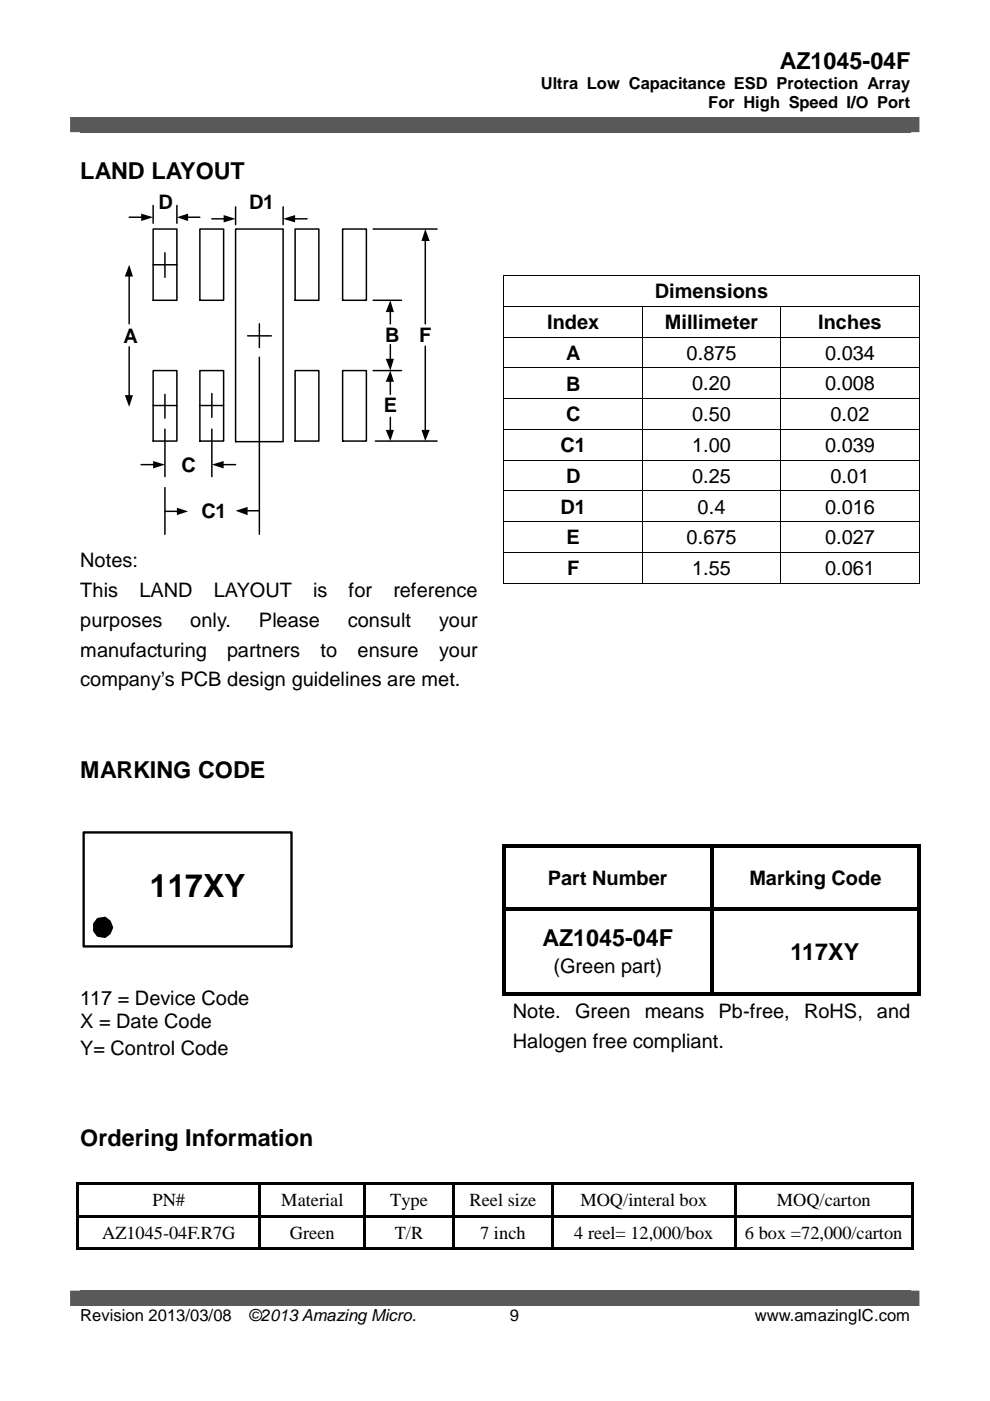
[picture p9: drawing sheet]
<svg xmlns="http://www.w3.org/2000/svg" width="210mm" height="297mm" viewBox="0 0 210 297" stroke-linecap="round" stroke-linejoin="round" font-family="sans-serif">
<g fill="#595959">
<path d="M14.9 24.8h180v3.2h-180z"/>
<path d="M17 24.8h176v3.2h-176z"/>
<path d="M14.9 273.6h180v3.3h-180z"/>
<path d="M17 273.6h176v3.3h-176z"/>
</g>
<g fill="none" stroke="#000" stroke-width=".31">
<path d="M27.4 58.3v10.4M27.4 46.1h2.7M32.5 48.6h5v15.1h-5zM32.5 56.1h5M32.5 43.6v3.7M35 53.6v5.2M37.5 43.6v3.7M39.7 46.1h2.7M42.4 48.6h5v15.1h-5zM44.9 46.4h2.9M50 48.6h10v45h-10zM50 43.9v3.7"/>
<path d="M60 43.9v3.7M62.4 46.4h2.7M62.6 48.6h5v15.1h-5zM72.6 48.6h5.1v15.1h-5.1zM79.1 48.6h13.6M90.2 50.9v17.8M27.4 73.5v10.6M32.5 78.6h5v14.9h-5zM42.4 78.6h5v14.9h-5zM52.5 71.2h5M55 68.7v5M55 75.7v37.6"/>
<path d="M62.6 78.6h5v14.9h-5zM72.6 78.6h5.1v14.9h-5.1zM79.1 63.7h6M79.1 78.6h6M82.8 65.9v2.8M82.8 73.1v3.1M90.2 73.4v17.9M29.9 98.5h2.7M32.5 86h5M35 83.6v5M35 91v10M42.4 86h5"/>
<path d="M44.9 83.4v5.1M44.9 91v10M47.3 98.5h2.7M79.6 93.5h13.1M82.8 80.8v2.8M82.8 88.5v2.8M35 103.4v9.9M35 108.4h2.7M52.3 108.3h2.7"/>
</g>
<g fill="#000">
<path d="M27.4 56.1l.8 2.5h-1.7zM29.9 45.3l2.6 .8-2.6 .8zM37.5 46.1l2.4-.8v1.6zM47.4 45.6l2.6 .8-2.6 .8zM60 46.4l2.6-.8v1.6zM90.2 48.6l.9 2.5h-1.7zM82.8 63.7l.7 2.5h-1.7zM81.8 76.1h1.7l-.7 2.5zM26.5 83.8h1.7l-.8 2.5zM32.5 97.7l2.5 .8-2.5 .8zM44.9 98.5l2.5-.8v1.6zM82.8 78.6l.7 2.3h-1.7z"/>
<path d="M81.8 91.1h1.7l-.7 2.4zM89.4 91.1h1.7l-.9 2.4zM37.5 107.7l2.4 .7-2.4 .8zM50 108.3l2.5-.8v1.7z"/>
<path d="M20.7 194.9l1.6-.3 .9 .8 .5 1.2-.5 1.3-.9 .7-1.6-.2-.7-1v-1.5z" fill-rule="evenodd"/>
</g>
<g fill="#000">
<path d="M106.8 58.3h.1v.2h-.1zM194.8 58.3h.2v.2h-.2zM106.8 64.9h.1v.1h-.1zM106.8 71.4h.1v.1h-.1zM106.8 77.9h.1v.2h-.1zM136.1 64.9h.2v.1h-.2zM136.1 71.4h.2v.1h-.2zM136.1 77.9h.2v.2h-.2zM165.5 64.9h.2v.1h-.2zM165.5 71.4h.2v.1h-.2zM165.5 77.9h.2v.2h-.2zM194.8 64.9h.2v.1h-.2z"/>
<path d="M194.8 71.4h.2v.1h-.2zM194.8 77.9h.2v.2h-.2zM106.8 84.4h.1v.2h-.1zM106.8 90.9h.1v.2h-.1zM106.8 97.5h.1v.1h-.1zM136.1 84.4h.2v.2h-.2zM136.1 90.9h.2v.2h-.2zM136.1 97.5h.2v.1h-.2zM165.5 84.4h.2v.2h-.2zM165.5 90.9h.2v.2h-.2zM165.5 97.5h.2v.1h-.2zM194.8 84.4h.2v.2h-.2z"/>
<path d="M194.8 90.9h.2v.2h-.2zM194.8 97.5h.2v.1h-.2zM106.8 104h.1v.2h-.1zM106.8 110.5h.1v.2h-.1zM106.8 117.1h.1v.1h-.1zM136.1 104h.2v.2h-.2zM136.1 110.5h.2v.2h-.2zM136.1 117.1h.2v.1h-.2zM165.5 104h.2v.2h-.2zM165.5 110.5h.2v.2h-.2zM165.5 117.1h.2v.1h-.2zM194.8 104h.2v.2h-.2z"/>
<path d="M194.8 110.5h.2v.2h-.2zM194.8 117.1h.2v.1h-.2zM106.8 123.6h.1v.1h-.1zM136.1 123.6h.2v.1h-.2zM165.5 123.6h.2v.1h-.2zM194.8 123.6h.2v.1h-.2zM106.5 178.9h.7v.8h-.7zM107.2 178.9h43.3v.8h-43.3zM150.5 179.7h.8zM150.5 178.9h.8v.8h-.8zM151.3 178.9h43.2v.8h-43.2zM194.5 178.9h.8v.8h-.8z"/>
<path d="M106.5 179.7h.7v12.7h-.7zM106.5 192.4h.7v.9h-.7zM107.2 192.4h43.3v.8h-43.3zM150.5 179.7h.8v12.7h-.8zM150.5 192.4h.8v.9h-.8zM151.3 192.4h43.2v.8h-43.2zM194.5 179.7h.8v12.7h-.8zM194.5 192.4h.8v.9h-.8zM106.5 193.3h.7v17h-.7zM106.5 210.3h.7v.7h-.7zM107.2 210.3h43.3v.7h-43.3zM150.5 193.3h.8v17h-.8z"/>
<path d="M150.5 210.3h.8v.7h-.8zM151.3 210.3h43.2v.7h-43.2zM194.5 193.3h.8v17h-.8zM194.5 210.3h.8v.7h-.8zM16.3 250.7h.5v.5h-.5zM16.3 251.2h.5v6.4h-.5zM16.3 257.6h.5v.5h-.5zM16.8 250.7h38.1v.5h-38.1zM16.8 257.6h38.1v.5h-38.1zM54.9 251.2h.5zM54.9 250.7h.5v.5h-.5zM54.9 251.2h.5v6.4h-.5z"/>
<path d="M54.9 257.6h.5v.5h-.5zM55.4 250.7h21.7v.5h-21.7zM55.4 257.6h21.7v.5h-21.7zM77.1 251.2h.5zM77.1 250.7h.5v.5h-.5zM77.1 251.2h.5v6.4h-.5zM77.1 257.6h.5v.5h-.5zM77.6 250.7h18.2v.5h-18.2zM77.6 257.6h18.2v.5h-18.2zM95.8 251.2h.6zM95.8 250.7h.6v.5h-.6zM95.8 251.2h.6v6.4h-.6z"/>
<path d="M95.8 257.6h.6v.5h-.6zM96.4 250.7h20.6v.5h-20.6zM96.4 257.6h20.6v.5h-20.6zM117 251.2h.5zM117 250.7h.5v.5h-.5zM117 251.2h.5v6.4h-.5zM117 257.6h.5v.5h-.5zM117.5 250.7h38.1v.5h-38.1zM117.5 257.6h38.1v.5h-38.1zM155.6 251.2h.5zM155.6 250.7h.5v.5h-.5zM155.6 251.2h.5v6.4h-.5z"/>
<path d="M155.6 257.6h.5v.5h-.5zM156.1 250.7h37.2v.5h-37.2zM156.1 257.6h37.2v.5h-37.2zM193.3 250.7h.5v.5h-.5zM193.3 251.2h.5v6.4h-.5zM193.3 257.6h.5v.5h-.5zM16.3 258.1h.5v6.4h-.5zM16.3 264.5h.5v.5h-.5zM16.8 264.5h38.1v.5h-38.1zM54.9 258.1h.5v6.4h-.5zM54.9 264.5h.5v.5h-.5zM55.4 264.5h21.7v.5h-21.7z"/>
<path d="M77.1 258.1h.5v6.4h-.5zM77.1 264.5h.5v.5h-.5zM77.6 264.5h18.2v.5h-18.2zM95.8 258.1h.6v6.4h-.6zM95.8 264.5h.6v.5h-.6zM96.4 264.5h20.6v.5h-20.6zM117 258.1h.5v6.4h-.5zM117 264.5h.5v.5h-.5zM117.5 264.5h38.1v.5h-38.1zM155.6 258.1h.5v6.4h-.5zM155.6 264.5h.5v.5h-.5zM156.1 264.5h37.2v.5h-37.2z"/>
<path d="M193.3 258.1h.5v6.4h-.5zM193.3 264.5h.5v.5h-.5z"/>
</g>
<g fill="none" stroke="#000" stroke-width=".21">
<path d="M106.8 58.5v6.4M106.9 58.4h87.9M194.9 58.5v6.4M106.8 65v6.4M106.8 71.5v6.4M106.8 78.1v6.3M106.9 64.9h29.2M106.9 71.5h29.2M106.9 78h29.2M136.2 65v6.4M136.2 71.5v6.4M136.2 78.1v6.3"/>
<path d="M136.3 64.9h29.2M136.3 71.5h29.2M136.3 78h29.2M165.6 65v6.4M165.6 71.5v6.4M165.6 78.1v6.3M165.7 64.9h29.1M165.7 71.5h29.1M165.7 78h29.1M194.9 65v6.4M194.9 71.5v6.4M194.9 78.1v6.3"/>
<path d="M106.8 84.6v6.3M106.8 91.1v6.4M106.8 97.6v6.4M106.9 84.5h29.2M106.9 91h29.2M106.9 97.5h29.2M136.2 84.6v6.3M136.2 91.1v6.4M136.2 97.6v6.4M136.3 84.5h29.2M136.3 91h29.2M136.3 97.5h29.2"/>
<path d="M165.6 84.6v6.3M165.6 91.1v6.4M165.6 97.6v6.4M165.7 84.5h29.1M165.7 91h29.1M165.7 97.5h29.1M194.9 84.6v6.3M194.9 91.1v6.4M194.9 97.6v6.4M106.8 104.2v6.3M106.8 110.7v6.4M106.8 117.2v6.4"/>
<path d="M106.9 104.1h29.2M106.9 110.6h29.2M106.9 117.1h29.2M136.2 104.2v6.3M136.2 110.7v6.4M136.2 117.2v6.4M136.3 104.1h29.2M136.3 110.6h29.2M136.3 117.1h29.2M165.6 104.2v6.3M165.6 110.7v6.4M165.6 117.2v6.4"/>
<path d="M165.7 104.1h29.1M165.7 110.6h29.1M165.7 117.1h29.1M194.9 104.2v6.3M194.9 110.7v6.4M194.9 117.2v6.4M106.9 123.7h29.2M136.3 123.7h29.2M165.7 123.7h29.1"/>
</g>
<path d="M17.7 176.5h44.1v24.2h-44.1zM20.7 194.9l1.6-.3 .9 .8 .5 1.2-.5 1.3-.9 .7-1.6-.2-.7-1v-1.5z" fill="none" stroke="#000" stroke-width=".5"/>
<text font-size="6.8" x="31.8" y="190.1">117XY</text>
<g font-size="5">
<text x="165.4" y="14.6">AZ1045-04F</text>
<text x="17" y="37.9">LAND LAYOUT</text>
<text x="17" y="164.9">MARKING CODE</text>
<text x="115" y="200.6">AZ1045-04F</text>
<text x="167.6" y="203.5">117XY</text>
<text x="17" y="243">Ordering Information</text>
</g>
<g font-size="4.2">
<text x="33.6" y="44.4">D</text>
<text x="52.8" y="44.4">D1</text>
<text x="138.9" y="63.2">Dimensions</text>
<text x="116" y="69.8">Index</text>
<text x="141" y="69.8">Millimeter</text>
<text x="173.5" y="69.8">Inches</text>
<text x="26.2" y="72.6">A</text>
<text x="81.7" y="72.5">B</text>
<text x="88.9" y="72.5">F</text>
<text x="120.1" y="76.3">A</text>
<text x="145.6" y="76.2">0.875</text>
<text x="174.9" y="76.2">0.034</text>
<text x="120" y="82.8">B</text>
<text x="146.7" y="82.8">0.20</text>
<text x="174.9" y="82.8">0.008</text>
<text x="81.4" y="87.4">E</text>
<text x="120" y="89.3">C</text>
<text x="146.7" y="89.3">0.50</text>
<text x="176.1" y="89.3">0.02</text>
<text x="118.8" y="95.8">C1</text>
<text x="146.7" y="95.8">1.00</text>
<text x="174.9" y="95.8">0.039</text>
<text x="38.5" y="100.1">C</text>
<text x="120" y="102.4">D</text>
<text x="146.7" y="102.3">0.25</text>
<text x="176.1" y="102.3">0.01</text>
<text x="42.7" y="109.9">C1</text>
<text x="118.8" y="108.9">D1</text>
<text x="147.9" y="108.9">0.4</text>
<text x="174.9" y="108.9">0.016</text>
<text x="120.1" y="115.4">E</text>
<text x="145.6" y="115.4">0.675</text>
<text x="174.9" y="115.4">0.027</text>
<text x="17" y="120.1">Notes:</text>
<text x="120.2" y="122">F</text>
<text x="146.7" y="121.9">1.55</text>
<text x="174.9" y="121.9">0.061</text>
<text x="17" y="126.5">This</text>
<text x="29.5" y="126.5">LAND</text>
<text x="45.3" y="126.5">LAYOUT</text>
<text x="66.4" y="126.5">is</text>
<text x="73.9" y="126.5">for</text>
<text x="83.4" y="126.5">reference</text>
<text x="17" y="132.8">purposes</text>
<text x="40.3" y="132.8">only.</text>
<text x="54.9" y="132.8">Please</text>
<text x="73.7" y="132.8">consult</text>
<text x="93.1" y="132.8">your</text>
<text x="17" y="139.2">manufacturing</text>
<text x="48.2" y="139.2">partners</text>
<text x="67.9" y="139.2">to</text>
<text x="75.8" y="139.2">ensure</text>
<text x="93.1" y="139.2">your</text>
<text x="17" y="145.5">company’s PCB design guidelines are met.</text>
<text x="116.1" y="187.7">Part Number</text>
<text x="158.9" y="187.7">Marking Code</text>
<text x="117.3" y="206.3">(Green part)</text>
<text x="17" y="213.1">117 = Device Code</text>
<text x="108.8" y="215.8">Note.</text>
<text x="121.9" y="215.8">Green</text>
<text x="136.7" y="215.8">means</text>
<text x="152.4" y="215.8">Pb-free,</text>
<text x="170.5" y="215.8">RoHS,</text>
<text x="185.9" y="215.8">and</text>
<text x="17" y="218">X = Date Code</text>
<text x="17" y="223.6">Y= Control Code</text>
<text x="108.8" y="222.1">Halogen free compliant.</text>
</g>
<g font-size="3.9">
<text x="32.3" y="255.8">PN#</text>
<text x="59.6" y="255.8">Material</text>
<text x="82.7" y="255.8">Type</text>
<text x="99.6" y="255.8">Reel size</text>
<text x="123.1" y="255.8">MOQ/interal box</text>
<text x="164.7" y="255.8">MOQ/carton</text>
<text x="21.7" y="262.7">AZ1045-04F.R7G</text>
<text x="61.5" y="262.7">Green</text>
<text x="83.7" y="262.7">T/R</text>
<text x="101.8" y="262.7">7 inch</text>
<text x="121.8" y="262.7">4 reel= 12,000/box</text>
<text x="157.9" y="262.7">6 box =72,000/carton</text>
</g>
<g font-size="3.5">
<text x="114.6" y="18.9">Ultra Low Capacitance ESD Protection Array</text>
<text x="150.2" y="22.9">For High Speed I/O Port</text>
<text x="17" y="280.1">Revision 2013/03/08</text>
<text x="52.7" y="280.1">©2013 Amazing Micro.</text>
<text x="108.1" y="280.2">9</text>
<text x="160.1" y="280.2">www.amazingIC.com</text>
</g>
</svg>
